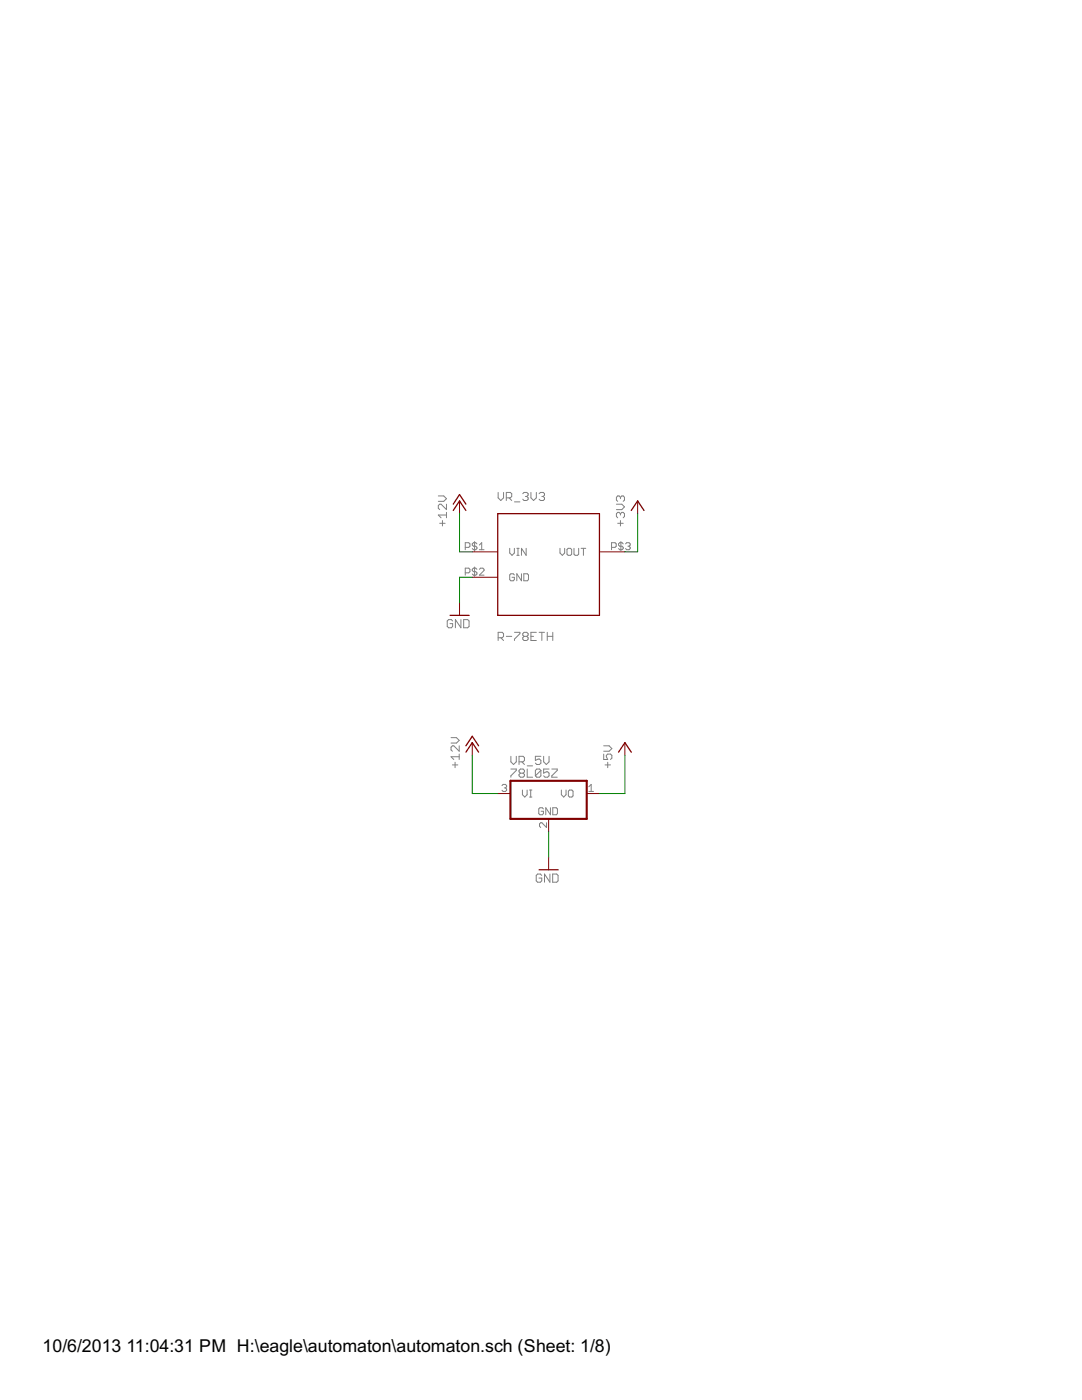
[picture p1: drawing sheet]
<svg xmlns="http://www.w3.org/2000/svg" width="216mm" height="279mm" viewBox="0 0 216 279" stroke-linecap="round" stroke-linejoin="round" font-family="sans-serif">
<g fill="none" stroke="#808080" stroke-width=".2">
<path d="M87.5 99h1l.6 .5-.6 .6h-1M99.4 98.3v1.1l.5 .5 .6-.5v-1.1M101 99.4h.8l.3-.3v-.6l-.3-.2h-.8v1.6M101.6 99.4l.5 .5M104.3 98.5l.3-.2h.5l.3 .2v.3l-.3 .3M104.8 99.1h.3M105.1 99.1l.3 .3v.2l-.3 .3h-.5l-.3-.3M105.9 98.3v1.1l.6 .5 .5-.5v-1.1M107.6 98.5l.2-.2h.6l.2 .2v.3l-.2 .3M108.1 99.1h.3M108.4 99.1l.2 .3v.2l-.2 .3h-.6l-.2-.3M123.8 99.3v.2"/>
<path d="M123.8 99.3l-.3-.3h-.2l-.3 .3v.5l.3 .3M123.8 99.3l.3-.3h.3l.2 .3v.5l-.2 .3M87.7 104.4h1.1M88.3 103.9v1.1M89.1 100.6v1.1l-1.1-1.1h-.3l-.2 .3v.5l.2 .3M89.1 102.8h-1.6l.5 .5M89.1 102.3v1M92.8 109.2h.7l.3-.2v-.5l-.3-.2h-.7v1.4M92.8 114.3h.7l.3-.2v-.5l-.3-.2h-.7v1.4M94.7 108.1v1.8M94.7 113.2v1.8M95.2 108.5l-.3-.2h-.4l-.3 .2v.3l.3 .2h.4l.3 .2v.3l-.3 .2h-.4l-.3-.2"/>
<path d="M95.2 113.6l-.3-.2h-.4l-.3 .2v.3l.3 .2h.4l.3 .2v.3l-.3 .2h-.4l-.3-.2M95.7 109.7h.9M95.7 108.8l.4-.5v1.4M95.7 113.6l.2-.2h.5l.2 .2v.3l-.9 .9h.9M101.7 109.4v1l.5 .4 .4-.4v-1M102.6 114.7l-.2-.2h-.5l-.2 .2v1l.2 .2h.5l.2-.2v-.5h-.4M102.7 100.2h1M103.1 110.8h.5M103.1 109.4h.5M103.4 109.4v1.4M104.1 114.5v1.4l-1-1.4v1.4M104.5 114.5h.7l.3 .2v1l-.3 .2h-.7z"/>
<path d="M105 109.4v1.4l-.9-1.4v1.4M111.7 109.4v1l.5 .4 .5-.4v-1M113.1 109.7l.3-.3h.4l.3 .3v.9l-.3 .2h-.4l-.3-.2zM114.5 109.4v1.2l.3 .2h.4l.3-.2v-1.2M116 109.4h.9M116.4 109.4v1.4M122 109.2h.7l.3-.2v-.5l-.3-.2h-.7v1.4M123 100.6h1.1l.5 .6-.5 .5h-1.1M123.3 104.4h1.1M123.8 102.5v.3M123.8 103.9v1.1M123.8 102.5l-.3-.2h-.2l-.3 .2v.6l.3 .2"/>
<path d="M123.8 102.5l.3-.2h.3l.2 .2v.6l-.2 .2M123.9 108.1v1.8M124.4 108.5l-.3-.2h-.4l-.3 .2v.3l.3 .2h.4l.3 .2v.3l-.3 .2h-.4l-.3-.2M124.8 108.5l.3-.2h.4l.3 .2v.3l-.3 .2M125.3 109h.2M125.5 109l.3 .2v.3l-.3 .2h-.4l-.3-.2M90.3 123.9l-.2-.2h-.6l-.3 .2v1.1l.3 .3h.6l.2-.3v-.5h-.5M92 123.7v1.6l-1.1-1.6v1.6M92.5 123.7h.8l.3 .2v1.1l-.3 .3h-.8zM99.4 127.3h.8l.3-.3v-.5l-.3-.3h-.8v1.6M99.9 127.3l.6 .5M101 127h1.1"/>
<path d="M102.7 126.2h1v.3l-1 1.1v.2M104.6 127l-.3-.3v-.2l.3-.3h.5l.3 .3v.2l-.3 .3M104.6 127h.5M104.6 127l-.3 .3v.3l.3 .2h.5l.3-.2v-.3l-.3-.3M105.9 127h.6M107 126.2h-1.1v1.6h1.1M107.6 126.2h1M108.1 126.2v1.6M109.2 127h1.1M109.2 126.2v1.6M110.3 126.2v1.6M90 147.2h1.1l.5 .6-.5 .5h-1.1"/>
<path d="M90.3 152.7h1.1M90.8 152.1v1.1M91.6 151h-1.6l.6 .6M91.6 148.8v1.1l-1-1.1h-.3l-.3 .3v.6l.3 .2M91.6 150.5v1.1M100.2 156.8l.2-.3h.5l.2 .3v.2l-.2 .2M100.6 157.2h.3M100.9 157.2l.2 .3v.2l-.2 .2h-.5l-.2-.2M101.9 153.5h1.1v.3l-1.1 1v.3M101.9 150.9v1.1l.6 .6 .5-.6v-1.1M103.6 152h.8l.2-.2v-.6l-.2-.3h-.8v1.7M103.8 154.3l-.2-.3v-.2l.2-.3h.6l.2 .3v.2l-.2 .3"/>
<path d="M103.8 154.3l-.2 .3v.2l.2 .3h.6l.2-.3v-.2l-.2-.3M103.8 154.3h.6M104.1 152l.5 .6M104.2 157.7v.9l.5 .5 .5-.5v-.9M105.2 153.5v1.6h1.1M105.2 152.8h1.1M105.7 159.1h.4M105.7 157.7h.4M105.9 157.7v1.4M107.9 153.8l-.2-.3h-.6l-.3 .3v1M107.9 153.8v1l-.2 .3h-.6l-.3-.3M107.9 150.9h-1.1v.9l.6-.3h.3l.2 .3v.5l-.2 .3h-.6l-.3-.3"/>
<path d="M107.9 153.8l-1.1 1M108.5 150.9v1.1l.5 .6 .6-.6v-1.1M109.6 153.5h-1.1v.8l.8-.3 .3 .3v.5l-.3 .3h-.5l-.3-.3M110.1 153.5h1.1v.3l-1.1 1v.3h1.1M112 157.7v.9l.5 .5 .4-.5v-.9M113.4 157.9l.2-.2h.5l.2 .2v.9l-.2 .3h-.5l-.2-.3zM117.5 157.9h.9M117.5 157l.5-.5v1.4M120.5 148.8h1l.6 .6-.6 .5h-1M120.5 150.5v1.1h.8l-.3-.6v-.3l.3-.2h.5l.3 .2v.6l-.3 .3M120.7 152.7h1.1M121.3 152.1v1.1"/>
<path d="M108.1 174.7l-.3-.3h-.5l-.3 .3v1.1l.3 .3h.5l.3-.3v-.6h-.6M108.4 161.4l-.2-.2h-.5l-.2 .2v1l.2 .2h.5l.2-.2v-.5h-.4M109.1 164.2v.9l-1-.9h-.2l-.2 .2v.5l.2 .2M109.7 174.4v1.7l-1.1-1.7v1.7M109.8 161.2v1.4l-.9-1.4v1.4M110.3 174.4h.8l.3 .3v1.1l-.3 .3h-.8zM110.3 161.2h.7l.2 .2v1l-.2 .2h-.7z"/>
</g>
<path d="M90.4 101.9l1.3-1.9 1.3 1.9M90.4 100.6l1.3-1.9 1.3 1.9M99.3 102.5h20.3v20.3h-20.3zM126 101.9l1.2-1.9 1.3 1.9M89.8 122.8h3.8M93 150.1l1.2-1.9 1.3 1.9M93 148.8l1.2-1.9 1.3 1.9M123.4 150.1l1.3-1.9 1.3 1.9M107.6 173.6h3.8" fill="none" stroke="#800000" stroke-width=".25"/>
<path d="M91.7 100v2.5M127.2 100v2.5M94.2 110.1h5.1M94.2 115.2h5.1M119.6 110.1h5.1M91.7 120.3v2.5M94.2 148.2v2.5M99.3 158.4h2.6M117.1 158.4h2.5M124.7 148.2v2.5M109.5 163.4v2.6M109.5 171v2.6" fill="none" stroke="#800000" stroke-width=".2"/>
<path d="M101.9 155.8h15.2v7.6h-15.2z" fill="none" stroke="#800000" stroke-width=".42"/>
<path d="M91.7 102.5v7.6h2.5M94.2 115.2h-2.5v5.1M127.2 102.5v7.6h-2.5M94.2 150.7v7.7h5.1M124.7 150.7v7.7h-5.1M109.5 166v5" fill="none" stroke="#008000" stroke-width=".2"/>
<g font-size="4">
<text x="8.5" y="269.9">10/6/2013</text>
<text x="25.2" y="269.9">11:04:31 PM H:\eagle\automaton\automaton.sch (Sheet: 1/8)</text>
</g>
</svg>
